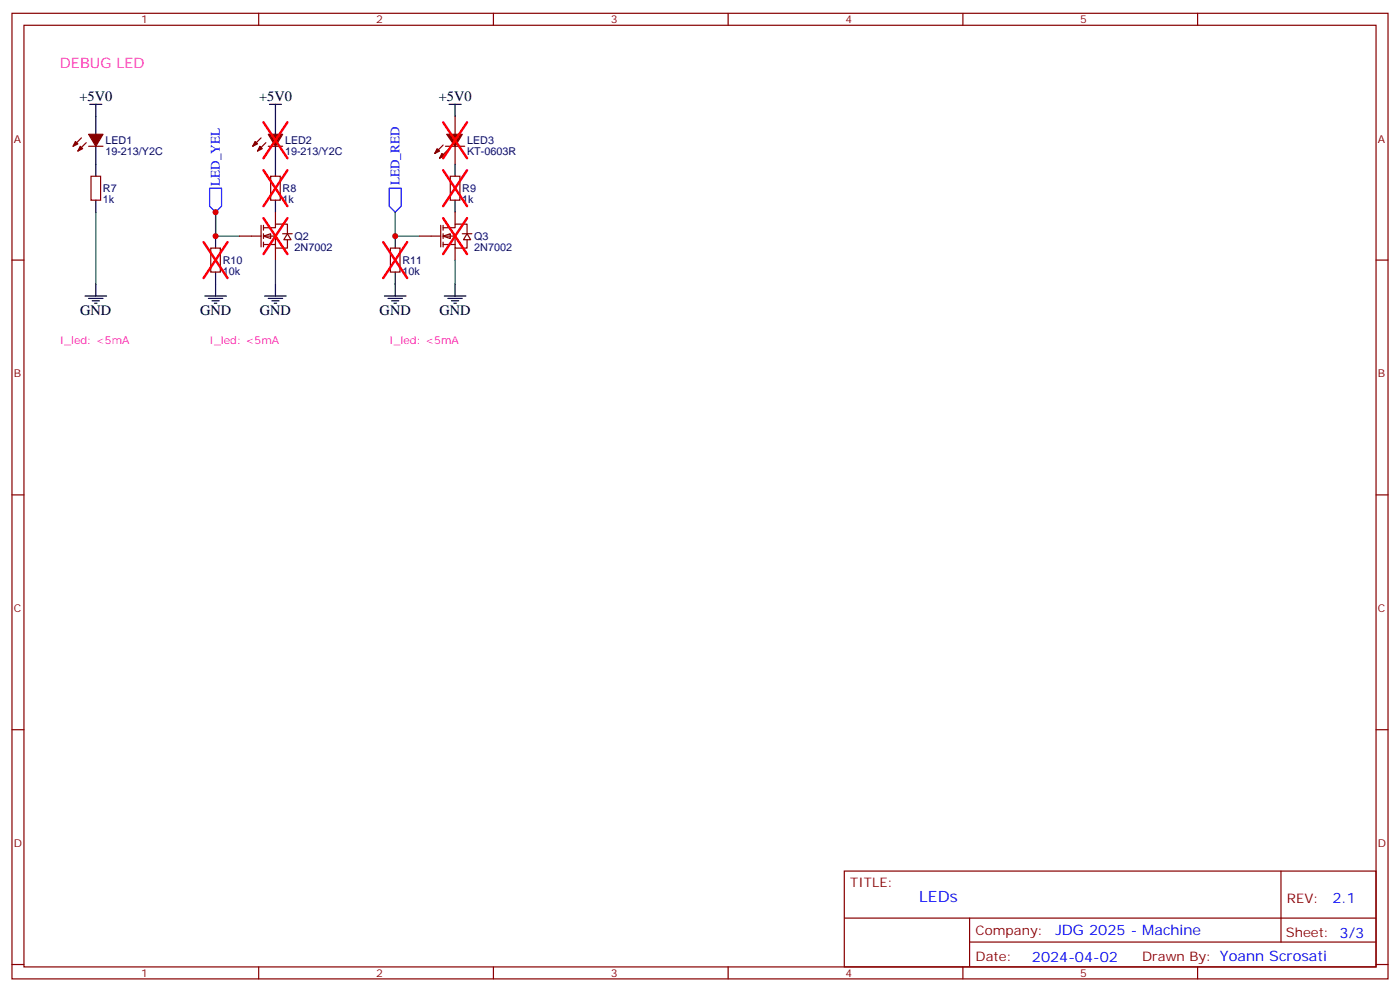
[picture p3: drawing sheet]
<svg xmlns="http://www.w3.org/2000/svg" width="412mm" height="292mm" viewBox="0 0 412 292" stroke-linecap="round" stroke-linejoin="round" font-family="sans-serif">
<g fill="none" stroke="#870000" stroke-width=".35">
<path d="M3.5 3.9h405.4v284.4h-405.4zM7.1 7.4h398.2v277.3h-398.2zM76.2 3.9v3.5M145.3 3.9v3.5M214.5 3.9v3.5M283.6 3.9v3.5M352.8 3.9v3.5M134.1 34.3v5.2M24 40.6l-2.5 2.5M25.4 42l-2.5 2.5M26.1 43.1h4.2M26.8 51.9h2.8v7h-2.8z"/>
<path d="M76.9 40.6l-2.5 2.5M78.3 42l-2.5 2.5M79 43.1h4.3M79.7 51.9h2.8v7h-2.8zM130.5 42.7l-2.4 2.5M131.2 43.1h5.7M131.9 44.1l-2.4 2.5M132.6 51.9h2.9v7h-2.9zM134.1 43.1v5.3M3.5 76.6h3.6M62.1 73.1h2.8v7h-2.8zM405.3 76.6h3.6"/>
<path d="M3.5 145.7h3.6M405.3 145.7h3.6M3.5 214.9h3.6M405.3 214.9h3.6M248.7 256.5h156.6v28.2h-156.6zM377.3 256.5v20.9M248.7 270.4h156.5M285.6 277.4h119.6M285.6 270.4v14.1M3.5 284h3.6M76.2 284.7v3.6M145.3 284.7v3.6"/>
<path d="M214.5 284.7v3.6M283.6 284.7v3.6M352.8 284.7v3.6M405.3 284h3.6"/>
</g>
<g fill="none" stroke="#000" stroke-width=".35">
<path d="M26.5 30.7h3.5M28.2 30.7v8.8M81.1 34.3v5.2M28.2 43.1v8.8M28.2 58.9v3.6M81.1 43.1v8.8M81.1 58.9v3.6M134.1 48.4v3.5M134.1 58.9v3.6M63.5 69.5v3.6M25 87.2h6.4M26.1 87.9h4.2"/>
<path d="M27.2 88.6h2.1M27.9 89.3h.7M28.2 83.6v3.6M63.5 80.1v3.5"/>
</g>
<path d="M28.2 62.5v21.1" fill="none" stroke="#008700" stroke-width=".35"/>
<g fill="#870000" stroke="#870000" stroke-width=".35">
<path d="M26.1 39.5h4.2l-2.1 3.6z"/>
<path d="M23.6 43.1l.7 .7-1.4 .7z"/>
<path d="M22.2 41.7l.7 .7-1.4 .7z"/>
<path d="M79 39.5h4.3l-2.2 3.6z"/>
<path d="M76.6 43.1l.7 .7-1.5 .7z"/>
<path d="M75.1 41.7l.7 .7-1.4 .7z"/>
<path d="M130.2 45.2l.7 .7-1.4 .7z"/>
<path d="M128.8 43.8l.7 .7-1.4 .7z"/>
<path d="M131.6 39.5h4.6l-2.1 3.6z"/>
</g>
<g fill="#fff" stroke="#870000" stroke-width=".35">
<path d="M130.5 69.5l2.1-.7v1.4z"/>
<path d="M137.6 68.8l1 1.8h-2.1z"/>
</g>
<path d="M115 73.1h2.8v7h-2.8zM123.5 69.5h6.3M129.8 66.4v6.3M130.5 67.1h3.6v-1.1h3.5v2.8M130.5 69.5h3.6v3.6h3.5v-2.5M130.5 72h3.6M130.5 66.4v1.4M130.5 68.8v1.4M130.5 71.3v1.4M134.1 62.5v3.5M134.1 73.1v3.5M136.2 68.8h2.8" fill="none" stroke="#870000" stroke-width=".35"/>
<g fill="none" stroke="#000" stroke-width=".35">
<path d="M79.4 30.7h3.5M81.1 30.7v3.6M132.3 30.7h3.5M134.1 30.7v3.6M116.4 69.5v3.6M60.3 87.2h6.4M61.4 87.9h4.2M62.4 88.6h2.2M63.1 89.3h.8M63.5 83.6v3.6M78 87.2h6.3M79 87.9h4.3"/>
<path d="M80.1 88.6h2.1M80.8 89.3h.7M81.1 83.6v3.6M113.2 87.2h6.4M114.3 87.9h4.2M115.4 88.6h2.1M116.1 89.3h.7M116.4 80.1v7.1M130.9 87.2h6.3M131.9 87.9h4.3M133 88.6h2.1M133.7 89.3h.7"/>
<path d="M134.1 83.6v3.6"/>
</g>
<path d="M63.5 62.5v7h7.1M81.1 76.6v7M134.1 76.6v7" fill="none" stroke="#008700" stroke-width=".35"/>
<g fill="#fff" stroke="#870000" stroke-width=".35">
<path d="M77.6 69.5l2.1-.7v1.4z"/>
<path d="M84.7 68.8l1 1.8h-2.1z"/>
</g>
<path d="M70.6 69.5h6.3M76.9 66.4v6.3M77.6 67.1h3.5v-1.1h3.6v2.8M77.6 69.5h3.5v3.6h3.6v-2.5M77.6 72h3.5M77.6 66.4v1.4M77.6 68.8v1.4M77.6 71.3v1.4M81.1 62.5v3.5M81.1 73.1v3.5M83.3 68.8h2.8" fill="none" stroke="#870000" stroke-width=".35"/>
<path d="M61.7 55.4h3.6v5.3l-1.8 1.8-1.8-1.8zM114.7 55.4h3.5v5.3l-1.8 1.8-1.7-1.8z" fill="none" stroke="#00f" stroke-width=".35"/>
<path d="M63.5 62.5v7M116.4 62.5v7h7.1" fill="none" stroke="#008700" stroke-width=".35"/>
<g fill="none" stroke="#f00" stroke-width=".71">
<path d="M77.6 36l7.1 10.6M84.7 36l-7.1 10.6M130.5 36l7.1 10.6M137.6 36l-7.1 10.6M77.6 50.1l7.1 10.6M84.7 50.1l-7.1 10.6M130.5 50.1l7.1 10.6M137.6 50.1l-7.1 10.6M60 71.3l7 10.6M67 71.3l-7 10.6M77.6 64.2l7.1 10.6M84.7 64.2l-7.1 10.6"/>
<path d="M112.9 71.3l7 10.6M119.9 71.3l-7 10.6M130.5 64.2l7.1 10.6M137.6 64.2l-7.1 10.6"/>
</g>
<g fill="#c00">
<circle cx="63.5" cy="69.5" r=".88"/>
<circle cx="116.4" cy="69.5" r=".88"/>
<circle cx="63.5" cy="62.5" r=".88"/>
</g>
<text font-size="4.6" fill="#00f" x="270.8" y="265.5">LEDs</text>
<text font-size="4.2" fill="#f0f" x="17.6" y="20.1">DEBUG LED</text>
<g font-size="4.2">
<text x="23.4" y="29.6">+5V0</text>
<text x="76.3" y="29.6">+5V0</text>
<text x="129.2" y="29.6">+5V0</text>
<text x="23.6" y="92.8">GND</text>
<text x="58.9" y="92.8">GND</text>
<text x="76.6" y="92.8">GND</text>
<text x="111.8" y="92.8">GND</text>
<text x="129.5" y="92.8">GND</text>
</g>
<g font-size="4.2" fill="#00f">
<text x="392.5" y="265.8">2.1</text>
<text x="310.9" y="275.3">JDG 2025 - Machine</text>
<text x="304" y="283.1">2024-04-02</text>
</g>
<g font-size="3.9" fill="#00f">
<text x="64.7" y="54.7" transform="rotate(-90 64.7 54.7)">LED_YEL</text>
<text x="117.7" y="54.5" transform="rotate(-90 117.7 54.5)">LED_RED</text>
</g>
<g font-size="3.9" fill="#800">
<text x="250.5" y="261.1">TITLE:</text>
<text x="379.1" y="265.8">REV:</text>
<text x="287.4" y="275.3">Company:</text>
<text x="378.7" y="275.9">Sheet: 3/3</text>
<text x="287.4" y="283">Date:</text>
<text x="336.4" y="283.1">Drawn By: Yoann Scrosati</text>
</g>
<g font-size="3.2" fill="#800">
<text x="41.6" y="6.9">1</text>
<text x="110.8" y="6.9">2</text>
<text x="179.9" y="6.9">3</text>
<text x="249.1" y="6.9">4</text>
<text x="318.2" y="6.9">5</text>
<text x="4.1" y="42">A</text>
<text x="405.9" y="42">A</text>
<text x="4.1" y="111.2">B</text>
<text x="405.9" y="111.2">B</text>
<text x="4.1" y="180.3">C</text>
<text x="405.9" y="180.3">C</text>
<text x="4.1" y="249.4">D</text>
<text x="405.9" y="249.4">D</text>
<text x="41.6" y="287.7">1</text>
<text x="110.8" y="287.7">2</text>
<text x="179.9" y="287.7">3</text>
<text x="249.1" y="287.7">4</text>
<text x="318.2" y="287.7">5</text>
</g>
<g font-size="3.2" fill="#000080">
<text x="31" y="45.6">19-213/Y2C</text>
<text x="31" y="42.4">LED1</text>
<text x="84" y="45.6">19-213/Y2C</text>
<text x="84" y="42.4">LED2</text>
<text x="137.6" y="45.6">KT-0603R</text>
<text x="137.6" y="42.4">LED3</text>
<text x="30.3" y="59.7">1k</text>
<text x="30.3" y="56.6">R7</text>
<text x="83.3" y="59.7">1k</text>
<text x="83.3" y="56.6">R8</text>
<text x="136.2" y="59.7">1k</text>
<text x="136.2" y="56.6">R9</text>
<text x="86.8" y="70.7">Q2</text>
<text x="139.7" y="70.7">Q3</text>
<text x="65.6" y="77.7">R10</text>
<text x="86.8" y="73.8">2N7002</text>
<text x="118.5" y="77.7">R11</text>
<text x="139.7" y="73.8">2N7002</text>
<text x="65.6" y="80.9">10k</text>
<text x="118.5" y="80.9">10k</text>
</g>
<g font-size="3.2" fill="#f0f">
<text x="17.6" y="101.3">I_led: &lt;5mA</text>
<text x="61.7" y="101.3">I_led: &lt;5mA</text>
<text x="114.7" y="101.3">I_led: &lt;5mA</text>
</g>
</svg>
